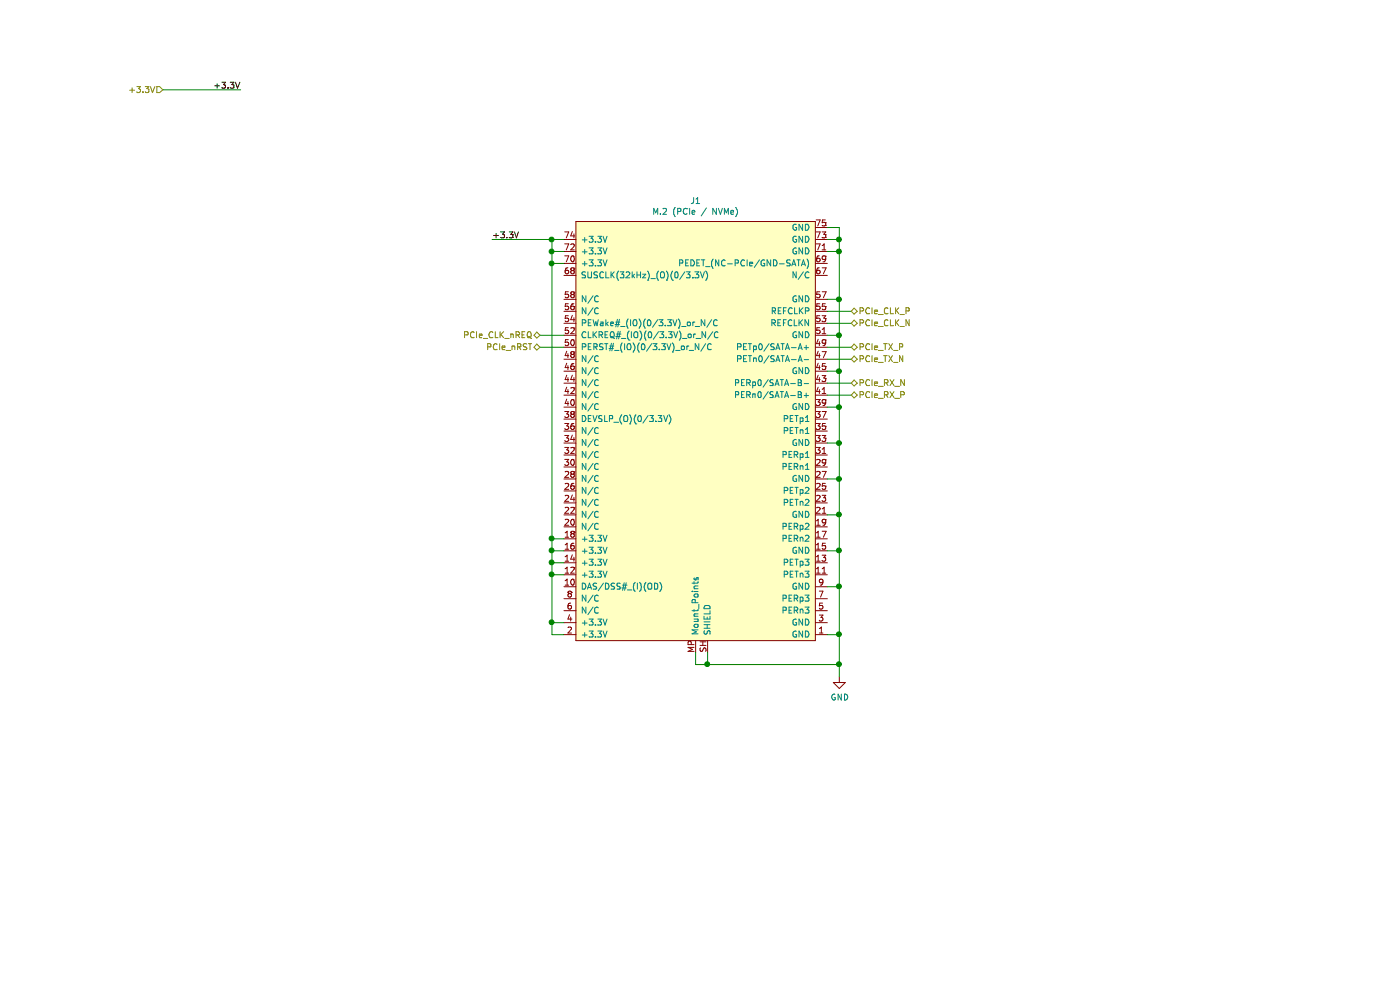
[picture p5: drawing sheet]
EESchema Schematic File Version 4
EELAYER 30 0
EELAYER END
$Descr A4 11693 8268
encoding utf-8
Sheet 5 8
Title ""
Date ""
Rev ""
Comp ""
Comment1 ""
Comment2 ""
Comment3 ""
Comment4 ""
$EndDescr
$Comp
L PSOne-RPI:M.2_Key-M J1
U 1 1
P 5550 3650
F 0 "J1" H 5500 5625 50  0000 C CNN
F 1 "M.2 (PCIe / NVMe)" H 5500 5534 50  0000 C CNN
F 2 "PSOne-RPI:M.2_Connector" H 6500 5400 50  0001 C CNN
F 3 "" H 6500 5400 50  0001 C CNN
	1    5550 3650
	1    0    0    -1  
$EndComp
Text HLabel 6800 3000 2    50   BiDi ~ 0
PCIe_TX_N
Text HLabel 6800 2900 2    50   BiDi ~ 0
PCIe_TX_P
Text HLabel 6800 3200 2    50   BiDi ~ 0
PCIe_RX_N
Text HLabel 6800 3300 2    50   BiDi ~ 0
PCIe_RX_P
Text HLabel 6800 2600 2    50   BiDi ~ 0
PCIe_CLK_P
Text HLabel 6800 2700 2    50   BiDi ~ 0
PCIe_CLK_N
Text HLabel 4200 2800 0    50   BiDi ~ 0
PCIe_CLK_nREQ
Text HLabel 4200 2900 0    50   BiDi ~ 0
PCIe_nRST
$Comp
L power:GND #PWR0114
U 1 1
P 6700 5650
F 0 "#PWR0114" H 6700 5400 50  0001 C CNN
F 1 "GND" H 6705 5477 50  0000 C CNN
F 2 "" H 6700 5650 50  0001 C CNN
F 3 "" H 6700 5650 50  0001 C CNN
	1    6700 5650
	1    0    0    -1  
$EndComp
Wire Wire Line
	6700 5300 6600 5300
Wire Wire Line
	6700 5300 6700 4900
Wire Wire Line
	6700 4900 6600 4900
Connection ~ 6700 5300
Wire Wire Line
	6700 4900 6700 4600
Wire Wire Line
	6700 4600 6600 4600
Connection ~ 6700 4900
Wire Wire Line
	6700 4600 6700 4300
Wire Wire Line
	6700 4300 6600 4300
Connection ~ 6700 4600
Wire Wire Line
	6700 4300 6700 4000
Wire Wire Line
	6700 4000 6600 4000
Connection ~ 6700 4300
Wire Wire Line
	6700 4000 6700 3700
Wire Wire Line
	6700 3700 6600 3700
Connection ~ 6700 4000
Wire Wire Line
	6700 3700 6700 3400
Wire Wire Line
	6700 3400 6600 3400
Connection ~ 6700 3700
Wire Wire Line
	6700 3400 6700 3100
Wire Wire Line
	6700 3100 6600 3100
Connection ~ 6700 3400
Wire Wire Line
	6700 3100 6700 2800
Wire Wire Line
	6700 2800 6600 2800
Connection ~ 6700 3100
Wire Wire Line
	6700 2800 6700 2500
Wire Wire Line
	6700 2500 6600 2500
Connection ~ 6700 2800
Wire Wire Line
	6700 2500 6700 2100
Wire Wire Line
	6700 2100 6600 2100
Connection ~ 6700 2500
Wire Wire Line
	6700 2100 6700 2000
Wire Wire Line
	6700 2000 6600 2000
Connection ~ 6700 2100
Wire Wire Line
	6700 2000 6700 1900
Wire Wire Line
	6700 1900 6600 1900
Connection ~ 6700 2000
Wire Wire Line
	4400 5300 4300 5300
Wire Wire Line
	4300 5300 4300 5200
Wire Wire Line
	4300 5200 4400 5200
Wire Wire Line
	4300 5200 4300 4800
Wire Wire Line
	4300 4800 4400 4800
Connection ~ 4300 5200
Wire Wire Line
	4300 4800 4300 4700
Wire Wire Line
	4300 4700 4400 4700
Connection ~ 4300 4800
Wire Wire Line
	4300 4700 4300 4600
Wire Wire Line
	4300 4600 4400 4600
Connection ~ 4300 4700
Wire Wire Line
	4300 4600 4300 4500
Wire Wire Line
	4300 4500 4400 4500
Connection ~ 4300 4600
Wire Wire Line
	4300 2200 4400 2200
Connection ~ 4300 4500
Wire Wire Line
	4300 2200 4300 2100
Wire Wire Line
	4300 2100 4400 2100
Connection ~ 4300 2200
Wire Wire Line
	4300 2100 4300 2000
Wire Wire Line
	4300 2000 4400 2000
Connection ~ 4300 2100
Wire Wire Line
	6600 3300 6800 3300
Wire Wire Line
	6800 3200 6600 3200
Wire Wire Line
	6600 3000 6800 3000
Wire Wire Line
	6800 2900 6600 2900
Wire Wire Line
	6600 2700 6800 2700
Wire Wire Line
	6800 2600 6600 2600
Wire Wire Line
	4200 2800 4400 2800
Wire Wire Line
	4400 2900 4200 2900
Wire Wire Line
	4300 2000 3800 2000
Connection ~ 4300 2000
Text Label 3800 2000 0    50   ~ 0
+3.3V
Wire Wire Line
	5500 5450 5500 5550
Wire Wire Line
	5500 5550 5600 5550
Wire Wire Line
	5600 5550 5600 5450
Wire Wire Line
	5600 5550 6700 5550
Wire Wire Line
	6700 5300 6700 5550
Connection ~ 5600 5550
Wire Wire Line
	6700 5550 6700 5650
Connection ~ 6700 5550
Wire Wire Line
	4300 2200 4300 4500
Text HLabel 1050 750  0    50   Input ~ 0
+3.3V
Wire Wire Line
	1050 750  1700 750 
Text Label 1700 750  2    50   ~ 0
+3.3V
$EndSCHEMATC
